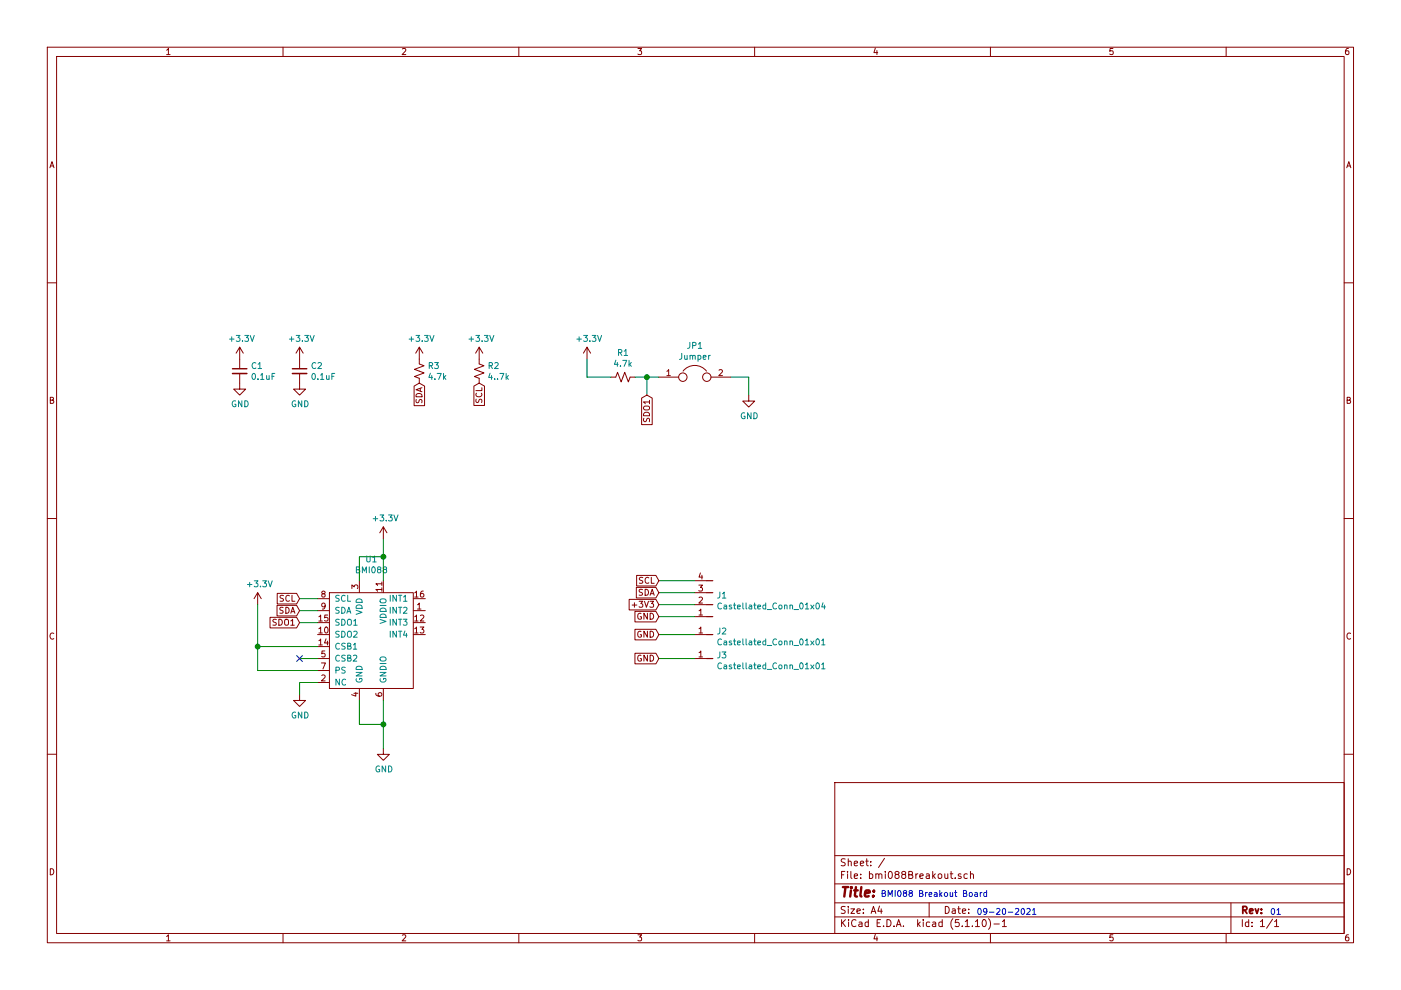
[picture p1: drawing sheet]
EESchema Schematic File Version 4
EELAYER 30 0
EELAYER END
$Descr A4 11693 8268
encoding utf-8
Sheet 1 1
Title ""
Date ""
Rev ""
Comp ""
Comment1 ""
Comment2 ""
Comment3 ""
Comment4 ""
$EndDescr
Text Notes 7350 7500 0    50   ~ 0
BMI088 Breakout Board
Text Notes 8150 7650 0    50   ~ 0
09-20-2021\n
Text Notes 10600 7650 0    50   ~ 0
01
$Comp
L DS-sensors:BMI088 U1
U 1 1
P 3100 4950
F 0 "U1" H 3100 5231 50  0000 C CNN
F 1 "BMI088" H 3100 5140 50  0000 C CNN
F 2 "DS-sensors:BMI088" H 3350 4100 50  0001 C CNN
F 3 "" H 3350 4100 50  0001 C CNN
	1    3100 4950
	1    0    0    -1  
$EndComp
$Comp
L power:+3.3V #PWR0101
U 1 1
P 3200 4500
F 0 "#PWR0101" H 3200 4350 50  0001 C CNN
F 1 "+3.3V" H 3215 4673 50  0000 C CNN
F 2 "" H 3200 4500 50  0001 C CNN
F 3 "" H 3200 4500 50  0001 C CNN
	1    3200 4500
	1    0    0    -1  
$EndComp
Wire Wire Line
	3200 4850 3200 4650
Wire Wire Line
	3000 4850 3000 4650
Wire Wire Line
	3000 4650 3200 4650
Connection ~ 3200 4650
Wire Wire Line
	3200 4650 3200 4500
$Comp
L power:GND #PWR0102
U 1 1
P 3200 6250
F 0 "#PWR0102" H 3200 6000 50  0001 C CNN
F 1 "GND" H 3205 6077 50  0000 C CNN
F 2 "" H 3200 6250 50  0001 C CNN
F 3 "" H 3200 6250 50  0001 C CNN
	1    3200 6250
	1    0    0    -1  
$EndComp
Wire Wire Line
	3200 5850 3200 6050
Wire Wire Line
	3000 5850 3000 6050
Wire Wire Line
	3000 6050 3200 6050
Connection ~ 3200 6050
Wire Wire Line
	3200 6050 3200 6250
$Comp
L power:GND #PWR0103
U 1 1
P 2500 5800
F 0 "#PWR0103" H 2500 5550 50  0001 C CNN
F 1 "GND" H 2505 5627 50  0000 C CNN
F 2 "" H 2500 5800 50  0001 C CNN
F 3 "" H 2500 5800 50  0001 C CNN
	1    2500 5800
	1    0    0    -1  
$EndComp
Wire Wire Line
	2500 5800 2500 5700
Wire Wire Line
	2500 5700 2650 5700
NoConn ~ 2500 5500
Wire Wire Line
	2500 5500 2650 5500
Text GLabel 2500 5000 0    50   Input ~ 0
SCL
Text GLabel 2500 5100 0    50   Input ~ 0
SDA
$Comp
L power:+3.3V #PWR0104
U 1 1
P 2150 5050
F 0 "#PWR0104" H 2150 4900 50  0001 C CNN
F 1 "+3.3V" H 2165 5223 50  0000 C CNN
F 2 "" H 2150 5050 50  0001 C CNN
F 3 "" H 2150 5050 50  0001 C CNN
	1    2150 5050
	1    0    0    -1  
$EndComp
Wire Wire Line
	2150 5050 2150 5400
Wire Wire Line
	2150 5400 2650 5400
Wire Wire Line
	2650 5600 2150 5600
Wire Wire Line
	2150 5600 2150 5400
Connection ~ 2150 5400
$Comp
L power:+3.3V #PWR0105
U 1 1
P 2000 3000
F 0 "#PWR0105" H 2000 2850 50  0001 C CNN
F 1 "+3.3V" H 2015 3173 50  0000 C CNN
F 2 "" H 2000 3000 50  0001 C CNN
F 3 "" H 2000 3000 50  0001 C CNN
	1    2000 3000
	1    0    0    -1  
$EndComp
$Comp
L Device:C_Small C1
U 1 1
P 2000 3100
F 0 "C1" H 2092 3146 50  0000 L CNN
F 1 "0.1uF" H 2092 3055 50  0000 L CNN
F 2 "Capacitor_SMD:C_0805_2012Metric" H 2000 3100 50  0001 C CNN
F 3 "~" H 2000 3100 50  0001 C CNN
	1    2000 3100
	1    0    0    -1  
$EndComp
$Comp
L power:GND #PWR0106
U 1 1
P 2000 3200
F 0 "#PWR0106" H 2000 2950 50  0001 C CNN
F 1 "GND" H 2005 3027 50  0000 C CNN
F 2 "" H 2000 3200 50  0001 C CNN
F 3 "" H 2000 3200 50  0001 C CNN
	1    2000 3200
	1    0    0    -1  
$EndComp
$Comp
L power:+3.3V #PWR0107
U 1 1
P 2500 3000
F 0 "#PWR0107" H 2500 2850 50  0001 C CNN
F 1 "+3.3V" H 2515 3173 50  0000 C CNN
F 2 "" H 2500 3000 50  0001 C CNN
F 3 "" H 2500 3000 50  0001 C CNN
	1    2500 3000
	1    0    0    -1  
$EndComp
$Comp
L power:GND #PWR0108
U 1 1
P 2500 3200
F 0 "#PWR0108" H 2500 2950 50  0001 C CNN
F 1 "GND" H 2505 3027 50  0000 C CNN
F 2 "" H 2500 3200 50  0001 C CNN
F 3 "" H 2500 3200 50  0001 C CNN
	1    2500 3200
	1    0    0    -1  
$EndComp
$Comp
L Device:C_Small C2
U 1 1
P 2500 3100
F 0 "C2" H 2592 3146 50  0000 L CNN
F 1 "0.1uF" H 2592 3055 50  0000 L CNN
F 2 "Capacitor_SMD:C_0805_2012Metric" H 2500 3100 50  0001 C CNN
F 3 "~" H 2500 3100 50  0001 C CNN
	1    2500 3100
	1    0    0    -1  
$EndComp
Wire Wire Line
	2500 5000 2650 5000
Wire Wire Line
	2500 5100 2650 5100
Text GLabel 2500 5200 0    50   Input ~ 0
SDO1
Wire Wire Line
	2500 5200 2650 5200
$Comp
L power:+3.3V #PWR0109
U 1 1
P 3500 3000
F 0 "#PWR0109" H 3500 2850 50  0001 C CNN
F 1 "+3.3V" H 3515 3173 50  0000 C CNN
F 2 "" H 3500 3000 50  0001 C CNN
F 3 "" H 3500 3000 50  0001 C CNN
	1    3500 3000
	1    0    0    -1  
$EndComp
$Comp
L Device:R_Small_US R3
U 1 1
P 3500 3100
F 0 "R3" H 3568 3146 50  0000 L CNN
F 1 "4.7k" H 3568 3055 50  0000 L CNN
F 2 "Resistor_SMD:R_0805_2012Metric" H 3500 3100 50  0001 C CNN
F 3 "~" H 3500 3100 50  0001 C CNN
	1    3500 3100
	1    0    0    -1  
$EndComp
Text GLabel 3500 3200 3    50   Input ~ 0
SDA
$Comp
L power:+3.3V #PWR0110
U 1 1
P 4000 3000
F 0 "#PWR0110" H 4000 2850 50  0001 C CNN
F 1 "+3.3V" H 4015 3173 50  0000 C CNN
F 2 "" H 4000 3000 50  0001 C CNN
F 3 "" H 4000 3000 50  0001 C CNN
	1    4000 3000
	1    0    0    -1  
$EndComp
$Comp
L Device:R_Small_US R2
U 1 1
P 4000 3100
F 0 "R2" H 4068 3146 50  0000 L CNN
F 1 "4..7k" H 4068 3055 50  0000 L CNN
F 2 "Resistor_SMD:R_0805_2012Metric" H 4000 3100 50  0001 C CNN
F 3 "~" H 4000 3100 50  0001 C CNN
	1    4000 3100
	1    0    0    -1  
$EndComp
Text GLabel 4000 3200 3    50   Input ~ 0
SCL
$Comp
L Device:Jumper JP1
U 1 1
P 5800 3150
F 0 "JP1" H 5800 3414 50  0000 C CNN
F 1 "Jumper" H 5800 3323 50  0000 C CNN
F 2 "Jumper:SolderJumper-2_P1.3mm_Open_TrianglePad1.0x1.5mm" H 5800 3150 50  0001 C CNN
F 3 "~" H 5800 3150 50  0001 C CNN
	1    5800 3150
	1    0    0    -1  
$EndComp
$Comp
L Device:R_Small_US R1
U 1 1
P 5200 3150
F 0 "R1" V 4995 3150 50  0000 C CNN
F 1 "4.7k" V 5086 3150 50  0000 C CNN
F 2 "Resistor_SMD:R_0805_2012Metric" H 5200 3150 50  0001 C CNN
F 3 "~" H 5200 3150 50  0001 C CNN
	1    5200 3150
	0    1    1    0   
$EndComp
Wire Wire Line
	5300 3150 5400 3150
$Comp
L power:+3.3V #PWR0111
U 1 1
P 4900 3000
F 0 "#PWR0111" H 4900 2850 50  0001 C CNN
F 1 "+3.3V" H 4915 3173 50  0000 C CNN
F 2 "" H 4900 3000 50  0001 C CNN
F 3 "" H 4900 3000 50  0001 C CNN
	1    4900 3000
	1    0    0    -1  
$EndComp
Wire Wire Line
	4900 3000 4900 3150
Wire Wire Line
	4900 3150 5100 3150
Text GLabel 5400 3300 3    50   Input ~ 0
SDO1
Wire Wire Line
	5400 3300 5400 3150
Connection ~ 5400 3150
Wire Wire Line
	5400 3150 5500 3150
$Comp
L power:GND #PWR0112
U 1 1
P 6250 3300
F 0 "#PWR0112" H 6250 3050 50  0001 C CNN
F 1 "GND" H 6255 3127 50  0000 C CNN
F 2 "" H 6250 3300 50  0001 C CNN
F 3 "" H 6250 3300 50  0001 C CNN
	1    6250 3300
	1    0    0    -1  
$EndComp
Wire Wire Line
	6100 3150 6250 3150
Wire Wire Line
	6250 3150 6250 3300
Text GLabel 5500 4850 0    50   Input ~ 0
SCL
Wire Wire Line
	5800 4850 5500 4850
Text GLabel 5500 4950 0    50   Input ~ 0
SDA
Text GLabel 5500 5050 0    50   Input ~ 0
+3V3
Text GLabel 5500 5150 0    50   Input ~ 0
GND
Wire Wire Line
	5500 5150 5800 5150
Wire Wire Line
	5800 5050 5500 5050
Wire Wire Line
	5500 4950 5800 4950
$Comp
L DS-connectors:Castellated_Conn_01x04 J1
U 1 1
P 5950 5200
F 0 "J1" H 5920 4976 50  0000 R CNN
F 1 "Castellated_Conn_01x04" H 5920 5067 50  0000 R CNN
F 2 "DS-connectors:Castellated_PinHeader_01x04_P2.54mm_Vertical" H 5950 5200 50  0001 C CNN
F 3 "" H 5950 5200 50  0001 C CNN
	1    5950 5200
	-1   0    0    1   
$EndComp
$Comp
L DS-connectors:Castellated_Conn_01x01 J2
U 1 1
P 5950 5450
F 0 "J2" H 5920 5276 50  0000 R CNN
F 1 "Castellated_Conn_01x01" H 5920 5367 50  0000 R CNN
F 2 "DS-connectors:Castellated_PinHeader_01x01_P2.54mm_Vertical" H 5950 5450 50  0001 C CNN
F 3 "" H 5950 5450 50  0001 C CNN
	1    5950 5450
	-1   0    0    1   
$EndComp
$Comp
L DS-connectors:Castellated_Conn_01x01 J3
U 1 1
P 5950 5650
F 0 "J3" H 5920 5476 50  0000 R CNN
F 1 "Castellated_Conn_01x01" H 5920 5567 50  0000 R CNN
F 2 "DS-connectors:Castellated_PinHeader_01x01_P2.54mm_Vertical" H 5950 5650 50  0001 C CNN
F 3 "" H 5950 5650 50  0001 C CNN
	1    5950 5650
	-1   0    0    1   
$EndComp
Wire Wire Line
	5500 5300 5800 5300
Text GLabel 5500 5300 0    50   Input ~ 0
GND
Wire Wire Line
	5800 5500 5500 5500
Text GLabel 5500 5500 0    50   Input ~ 0
GND
$EndSCHEMATC
